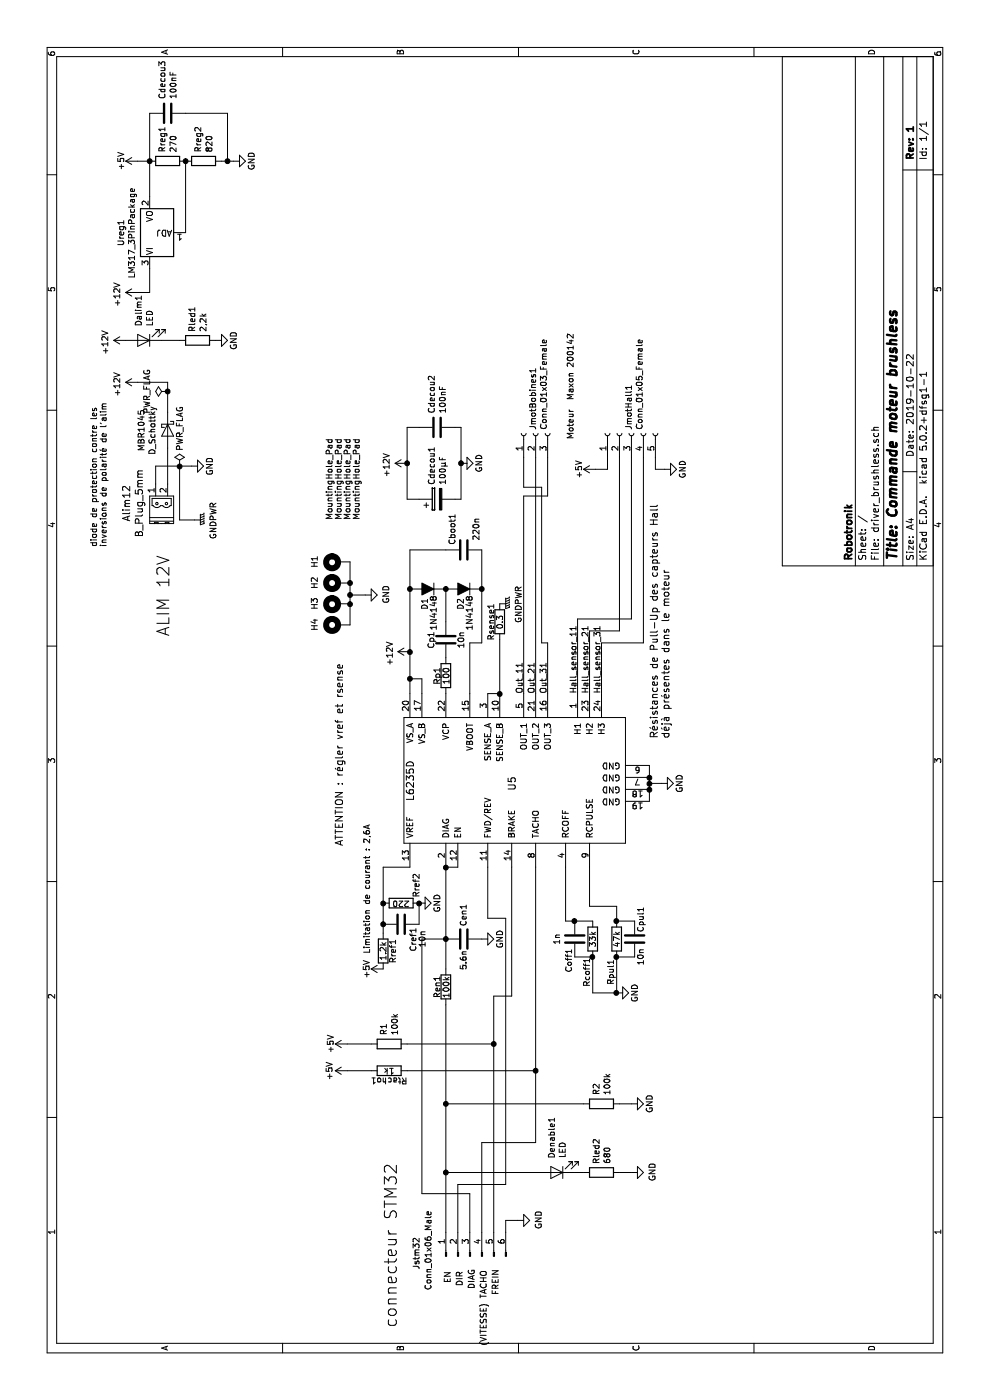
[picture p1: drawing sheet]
EESchema Schematic File Version 4
LIBS:driver_brushless-cache
EELAYER 26 0
EELAYER END
$Descr A4 11693 8268
encoding utf-8
Sheet 1 1
Title "Commande moteur brushless"
Date "2019-10-22"
Rev "1"
Comp "Robotronik"
Comment1 ""
Comment2 ""
Comment3 ""
Comment4 ""
$EndDescr
$Comp
L Propulsion_control:L6235D U5
U 1 1
P 5150 4275
F 0 "U5" H 5150 4275 60  0000 C CNN
F 1 "L6235D" H 5125 5125 60  0000 C CNN
F 2 "Package_SO:SOIC-24W_7.5x15.4mm_P1.27mm" H 4850 4525 60  0001 C CNN
F 3 "https://www.st.com/resource/en/datasheet/l6235.pdf" H 4850 4525 60  0001 C CNN
F 4 "Contact ST" H 1625 1700 50  0001 C CNN "RS-1"
	1    5150 4275
	-1   0    0    -1  
$EndComp
$Comp
L power:+5V #PWR04
U 1 1
P 3600 3200
F 0 "#PWR04" H 3600 3050 50  0001 C CNN
F 1 "+5V" H 3600 3340 50  0000 C CNN
F 2 "" H 3600 3200 50  0001 C CNN
F 3 "" H 3600 3200 50  0001 C CNN
	1    3600 3200
	-1   0    0    -1  
$EndComp
$Comp
L Device:C Coff1
U 1 1
P 3850 4800
F 0 "Coff1" V 3800 4875 50  0000 L CNN
F 1 "1n" V 3700 4750 50  0000 L CNN
F 2 "Capacitor_SMD:C_1206_3216Metric_Pad1.42x1.75mm_HandSolder" H 3888 4650 50  0001 C CNN
F 3 "" H 3850 4800 50  0001 C CNN
F 4 "https://fr.farnell.com/vishay/vj1206y102kxxpw1bc/cond-1000pf-25v-10-x7r-1206/dp/2896635?st=capacité%201n%201206" H 1625 1700 50  0001 C CNN "RS-1"
	1    3850 4800
	0    -1   1    0   
$EndComp
$Comp
L Device:R Rcoff1
U 1 1
P 3850 4950
F 0 "Rcoff1" V 3800 5225 50  0000 C CNN
F 1 "33k" V 3850 4950 50  0000 C CNN
F 2 "Resistor_SMD:R_1206_3216Metric_Pad1.42x1.75mm_HandSolder" V 3780 4950 50  0001 C CNN
F 3 "" H 3850 4950 50  0001 C CNN
F 4 "https://fr.farnell.com/te-connectivity/crgcq1206j33k/res-aec-q200-couche-epaisse-33k/dp/2861959?st=Résistance%2033kohm%201206" H 1625 1700 50  0001 C CNN "RS-1"
	1    3850 4950
	0    -1   1    0   
$EndComp
$Comp
L power:GND #PWR03
U 1 1
P 3400 5150
F 0 "#PWR03" H 3400 4900 50  0001 C CNN
F 1 "GND" H 3400 5000 50  0000 C CNN
F 2 "" H 3400 5150 50  0001 C CNN
F 3 "" H 3400 5150 50  0001 C CNN
	1    3400 5150
	-1   0    0    -1  
$EndComp
$Comp
L Device:R Rtacho1
U 1 1
P 2750 3250
F 0 "Rtacho1" V 2830 3250 50  0000 C CNN
F 1 "1k" V 2750 3250 50  0000 C CNN
F 2 "Resistor_THT:R_Axial_DIN0207_L6.3mm_D2.5mm_P10.16mm_Horizontal" V 2680 3250 50  0001 C CNN
F 3 "" H 2750 3250 50  0001 C CNN
F 4 "https://fr.farnell.com/te-connectivity/crgcq1206j1k0/res-aec-q200-couche-epaisse-1k/dp/2861950?st=Résistance%201kohm%201206" H 1275 425 50  0001 C CNN "RS-1"
	1    2750 3250
	-1   0    0    -1  
$EndComp
Text Notes 4625 2875 0    60   ~ 0
ATTENTION : régler vref et rsense
$Comp
L power:+12V #PWR08
U 1 1
P 6250 3425
F 0 "#PWR08" H 6250 3275 50  0001 C CNN
F 1 "+12V" H 6265 3598 50  0000 C CNN
F 2 "" H 6250 3425 50  0001 C CNN
F 3 "" H 6250 3425 50  0001 C CNN
	1    6250 3425
	-1   0    0    -1  
$EndComp
Wire Wire Line
	6250 3425 6025 3425
Wire Wire Line
	5900 3525 6025 3525
Wire Wire Line
	6025 3525 6025 3425
Connection ~ 6025 3425
Wire Wire Line
	6025 3425 5900 3425
$Comp
L Device:D_ALT D1
U 1 1
P 6775 3575
F 0 "D1" V 6800 3450 50  0000 C CNN
F 1 "1N4148" V 6725 3375 50  0000 C CNN
F 2 "Diode_THT:D_DO-35_SOD27_P10.16mm_Horizontal" H 6775 3575 50  0001 C CNN
F 3 "" H 6775 3575 50  0001 C CNN
F 4 "https://fr.farnell.com/vishay/1n4148tr/diode-de-redressement-standard/dp/1469384?st=1N4148" H 1625 1700 50  0001 C CNN "RS-1"
	1    6775 3575
	0    1    -1   0   
$EndComp
$Comp
L Device:D_ALT D2
U 1 1
P 6775 3875
F 0 "D2" V 6800 3750 50  0000 C CNN
F 1 "1N4148" V 6725 3675 50  0000 C CNN
F 2 "Diode_THT:D_DO-35_SOD27_P10.16mm_Horizontal" H 6775 3875 50  0001 C CNN
F 3 "" H 6775 3875 50  0001 C CNN
F 4 "https://fr.farnell.com/vishay/1n4148tr/diode-de-redressement-standard/dp/1469384?st=1N4148" H 1625 1700 50  0001 C CNN "RS-1"
	1    6775 3875
	0    1    -1   0   
$EndComp
$Comp
L Device:R Rp1
U 1 1
P 6050 3725
F 0 "Rp1" V 5975 3725 50  0000 C CNN
F 1 "100" V 6050 3725 50  0000 C CNN
F 2 "Resistor_SMD:R_1206_3216Metric_Pad1.42x1.75mm_HandSolder" V 5980 3725 50  0001 C CNN
F 3 "~" H 6050 3725 50  0001 C CNN
F 4 "https://fr.farnell.com/multicomp/mcwr12x1000ftl/resistance-thick-film-100-ohm/dp/2447454?st=Résistance%20100ohm%201206" H 1625 1700 50  0001 C CNN "RS-1"
	1    6050 3725
	0    -1   1    0   
$EndComp
$Comp
L Device:C Cp1
U 1 1
P 6350 3725
F 0 "Cp1" V 6225 3725 50  0000 C CNN
F 1 "10n" V 6475 3725 50  0000 C CNN
F 2 "Capacitor_SMD:C_1206_3216Metric_Pad1.42x1.75mm_HandSolder" H 6388 3575 50  0001 C CNN
F 3 "~" H 6350 3725 50  0001 C CNN
F 4 "https://fr.farnell.com/vishay/vj1206y103kxjcw1bc/cond-0-01-f-16v-10-x7r-1206/dp/2896639?st=capacité%2010n%201206" H 1625 1700 50  0001 C CNN "RS-1"
	1    6350 3725
	0    -1   1    0   
$EndComp
$Comp
L Device:C Cboot1
U 1 1
P 7100 3875
F 0 "Cboot1" H 6925 3975 50  0000 C CNN
F 1 "220n" H 6925 3775 50  0000 C CNN
F 2 "Capacitor_SMD:C_1206_3216Metric_Pad1.42x1.75mm_HandSolder" H 7138 3725 50  0001 C CNN
F 3 "~" H 7100 3875 50  0001 C CNN
F 4 "https://fr.farnell.com/yageo/cc1206krx7r8bb224/cond-0-22-f-25v-10-x7r-1206/dp/644353?st=condensateur%20220n%201206" H 1625 1700 50  0001 C CNN "RS-1"
	1    7100 3875
	-1   0    0    -1  
$EndComp
Wire Wire Line
	6500 3725 6775 3725
Connection ~ 6775 3725
Wire Wire Line
	5900 3925 6325 3925
Wire Wire Line
	6325 3925 6325 4025
Wire Wire Line
	6325 4025 6775 4025
Wire Wire Line
	7100 4025 6775 4025
Connection ~ 6775 4025
Wire Wire Line
	6250 3425 6775 3425
Connection ~ 6250 3425
Wire Wire Line
	6775 3425 7100 3425
Wire Wire Line
	7100 3425 7100 3725
Connection ~ 6775 3425
$Comp
L Device:R Rsense1
U 1 1
P 6500 4175
F 0 "Rsense1" V 6425 4175 50  0000 C CNN
F 1 "0.3" V 6500 4175 50  0000 C CNN
F 2 "Resistor_SMD:R_1206_3216Metric_Pad1.42x1.75mm_HandSolder" V 6430 4175 50  0001 C CNN
F 3 "~" H 6500 4175 50  0001 C CNN
F 4 "https://fr.farnell.com/bourns/crl1206-jw-r300elf/res-couche-epaisse-0-3r-5-0-25w/dp/2328143?st=Résistance%200.3ohm%201206" H 1625 1700 50  0001 C CNN "RS-1"
	1    6500 4175
	0    -1   1    0   
$EndComp
$Comp
L power:GNDPWR #PWR09
U 1 1
P 6650 4175
F 0 "#PWR09" H 6650 3975 50  0001 C CNN
F 1 "GNDPWR" H 6654 4021 50  0000 C CNN
F 2 "" H 6650 4125 50  0001 C CNN
F 3 "" H 6650 4125 50  0001 C CNN
	1    6650 4175
	-1   0    0    -1  
$EndComp
Wire Wire Line
	5900 4075 5900 4175
Wire Wire Line
	5900 4175 6350 4175
Connection ~ 5900 4175
Text Label 5900 4375 0    50   ~ 0
Out_11
Text Label 5900 4475 0    50   ~ 0
Out_21
Text Label 5900 4575 0    50   ~ 0
Out_31
Text Label 5900 4825 0    50   ~ 0
Hall_sensor_11
Text Label 5900 4925 0    50   ~ 0
Hall_sensor_21
Text Label 5900 5025 0    50   ~ 0
Hall_sensor_31
$Comp
L power:+5V #PWR011
U 1 1
P 7775 4975
F 0 "#PWR011" H 7775 4825 50  0001 C CNN
F 1 "+5V" H 7775 5115 50  0000 C CNN
F 2 "" H 7775 4975 50  0001 C CNN
F 3 "" H 7775 4975 50  0001 C CNN
	1    7775 4975
	-1   0    0    -1  
$EndComp
$Comp
L power:GND #PWR07
U 1 1
P 5150 5525
F 0 "#PWR07" H 5150 5275 50  0001 C CNN
F 1 "GND" H 5150 5375 50  0000 C CNN
F 2 "" H 5150 5525 50  0001 C CNN
F 3 "" H 5150 5525 50  0001 C CNN
	1    5150 5525
	-1   0    0    -1  
$EndComp
Wire Wire Line
	5900 4825 6525 4825
Wire Wire Line
	6425 4925 5900 4925
Wire Wire Line
	5900 5025 6325 5025
$Comp
L power:GND #PWR012
U 1 1
P 7775 5550
F 0 "#PWR012" H 7775 5300 50  0001 C CNN
F 1 "GND" H 7775 5400 50  0000 C CNN
F 2 "" H 7775 5550 50  0001 C CNN
F 3 "" H 7775 5550 50  0001 C CNN
	1    7775 5550
	-1   0    0    -1  
$EndComp
Wire Wire Line
	5150 5525 5150 5425
Wire Wire Line
	5150 5425 5100 5425
Wire Wire Line
	5100 5425 5000 5425
Connection ~ 5100 5425
Wire Wire Line
	5150 5425 5200 5425
Connection ~ 5150 5425
Wire Wire Line
	5200 5425 5300 5425
Connection ~ 5200 5425
$Comp
L Device:R Ren1
U 1 1
P 3450 3725
F 0 "Ren1" V 3375 3725 50  0000 C CNN
F 1 "100k" V 3450 3725 50  0000 C CNN
F 2 "Resistor_SMD:R_1206_3216Metric_Pad1.42x1.75mm_HandSolder" V 3380 3725 50  0001 C CNN
F 3 "~" H 3450 3725 50  0001 C CNN
F 4 "https://fr.farnell.com/te-connectivity/crgcq1206j100k/resi-auto-couche-epaisse-100k/dp/2861962?st=Résistance%20100kohm%201206" H 1625 1700 50  0001 C CNN "RS-1"
	1    3450 3725
	0    -1   1    0   
$EndComp
$Comp
L Device:C Cen1
U 1 1
P 3850 3875
F 0 "Cen1" H 4050 3875 50  0000 C CNN
F 1 "5.6n" H 3675 3875 50  0000 C CNN
F 2 "Capacitor_SMD:C_1206_3216Metric_Pad1.42x1.75mm_HandSolder" H 3888 3725 50  0001 C CNN
F 3 "~" H 3850 3875 50  0001 C CNN
F 4 "https://fr.farnell.com/multicomp/mc1206b562k500ct/cond-5600pf-50v-10-x7r-1206/dp/1759347?st=capacité%205.6n%201206" H 1625 1700 50  0001 C CNN "RS-1"
	1    3850 3875
	1    0    0    1   
$EndComp
Wire Wire Line
	3600 3725 3850 3725
Wire Wire Line
	3850 3725 4450 3725
Connection ~ 3850 3725
Wire Wire Line
	4450 3725 4450 3825
Connection ~ 4450 3725
$Comp
L power:GND #PWR05
U 1 1
P 3850 4025
F 0 "#PWR05" H 3850 3775 50  0001 C CNN
F 1 "GND" H 3850 3875 50  0000 C CNN
F 2 "" H 3850 4025 50  0001 C CNN
F 3 "" H 3850 4025 50  0001 C CNN
	1    3850 4025
	-1   0    0    -1  
$EndComp
Wire Wire Line
	3700 4800 3700 4950
Connection ~ 3700 4950
Wire Wire Line
	4000 4800 4000 4950
$Comp
L Device:R Rpul1
U 1 1
P 3850 5150
F 0 "Rpul1" V 3800 5425 50  0000 C CNN
F 1 "47k" V 3850 5150 50  0000 C CNN
F 2 "Resistor_SMD:R_1206_3216Metric_Pad1.42x1.75mm_HandSolder" V 3780 5150 50  0001 C CNN
F 3 "" H 3850 5150 50  0001 C CNN
F 4 "https://fr.farnell.com/multicomp/mcsr12x4702ftl/res-ceramique-47k-1-0-25w-1206/dp/2074659?st=Résistance%2047kohm%201206" H 1625 1700 50  0001 C CNN "RS-1"
	1    3850 5150
	0    -1   1    0   
$EndComp
$Comp
L Device:C Cpul1
U 1 1
P 3850 5300
F 0 "Cpul1" V 3900 5025 50  0000 L CNN
F 1 "10n" V 3900 5375 50  0000 L CNN
F 2 "Capacitor_SMD:C_1206_3216Metric_Pad1.42x1.75mm_HandSolder" H 3888 5150 50  0001 C CNN
F 3 "" H 3850 5300 50  0001 C CNN
F 4 "https://fr.farnell.com/vishay/vj1206y103kxjcw1bc/cond-0-01-f-16v-10-x7r-1206/dp/2896639?st=capacité%2010n%201206" H 1625 1700 50  0001 C CNN "RS-1"
	1    3850 5300
	0    -1   1    0   
$EndComp
Wire Wire Line
	4000 5300 4000 5150
Wire Wire Line
	3700 5300 3700 5150
Wire Wire Line
	3700 4950 3400 4950
Wire Wire Line
	3400 5150 3700 5150
Connection ~ 3700 5150
$Comp
L power:+5V #PWR02
U 1 1
P 2750 2900
F 0 "#PWR02" H 2750 2750 50  0001 C CNN
F 1 "+5V" H 2750 3050 50  0000 C CNN
F 2 "" H 2750 2900 50  0001 C CNN
F 3 "" H 2750 2900 50  0001 C CNN
	1    2750 2900
	-1   0    0    -1  
$EndComp
$Comp
L Device:R Rref2
U 1 1
P 4150 3350
F 0 "Rref2" H 4000 3225 50  0000 C CNN
F 1 "220" V 4150 3350 50  0000 C CNN
F 2 "Resistor_SMD:R_1206_3216Metric_Pad1.42x1.75mm_HandSolder" V 4080 3350 50  0001 C CNN
F 3 "" H 4150 3350 50  0001 C CNN
F 4 "https://fr.farnell.com/te-connectivity/crgcq1206j220r/resi-auto-couche-epaisse-220r/dp/2861946?st=Résistance%20220ohm%201206" H 1625 1700 50  0001 C CNN "RS-1"
	1    4150 3350
	-1   0    0    -1  
$EndComp
$Comp
L Device:C Cref1
U 1 1
P 3975 3350
F 0 "Cref1" H 4000 3250 50  0000 L CNN
F 1 "10n" H 4025 3175 50  0000 L CNN
F 2 "Capacitor_SMD:C_1206_3216Metric_Pad1.42x1.75mm_HandSolder" H 4013 3200 50  0001 C CNN
F 3 "" H 3975 3350 50  0001 C CNN
F 4 "https://fr.farnell.com/vishay/vj1206y103kxjcw1bc/cond-0-01-f-16v-10-x7r-1206/dp/2896639?st=capacité%2010n%201206" H 1625 1700 50  0001 C CNN "RS-1"
	1    3975 3350
	-1   0    0    -1  
$EndComp
$Comp
L power:GND #PWR06
U 1 1
P 4150 3500
F 0 "#PWR06" H 4150 3250 50  0001 C CNN
F 1 "GND" H 4150 3350 50  0000 C CNN
F 2 "" H 4150 3500 50  0001 C CNN
F 3 "" H 4150 3500 50  0001 C CNN
	1    4150 3500
	-1   0    0    -1  
$EndComp
Wire Wire Line
	3975 3200 4150 3200
Connection ~ 4150 3200
Wire Wire Line
	3975 3500 4150 3500
Connection ~ 4150 3500
Wire Wire Line
	4450 3425 4450 3200
Wire Wire Line
	4450 3200 4150 3200
$Comp
L Device:R Rref1
U 1 1
P 3750 3200
F 0 "Rref1" V 3830 3200 50  0000 C CNN
F 1 "1.2k" V 3750 3200 50  0000 C CNN
F 2 "Resistor_SMD:R_1206_3216Metric_Pad1.42x1.75mm_HandSolder" V 3680 3200 50  0001 C CNN
F 3 "" H 3750 3200 50  0001 C CNN
F 4 "https://fr.farnell.com/te-connectivity/crgcq1206f1k2/res-aec-q200-couche-epaisse-1k2/dp/2861584?st=Résistance%201,2kohm%201206" H 1625 1700 50  0001 C CNN "RS-1"
	1    3750 3200
	0    -1   1    0   
$EndComp
Wire Wire Line
	3900 3200 3975 3200
Connection ~ 3975 3200
Wire Wire Line
	3400 4950 3400 5150
Connection ~ 3400 5150
Wire Wire Line
	4450 4725 4000 4725
Wire Wire Line
	4000 4725 4000 4800
Connection ~ 4000 4800
Wire Wire Line
	4450 4925 4125 4925
Wire Wire Line
	4125 4925 4125 5150
Wire Wire Line
	4125 5150 4000 5150
Connection ~ 4000 5150
Wire Wire Line
	4450 4075 4025 4075
Wire Wire Line
	4025 4075 4025 4225
Wire Wire Line
	3375 4275 4450 4275
$Comp
L Device:LED Dalim1
U 1 1
P 8850 1200
F 0 "Dalim1" V 8888 1083 50  0000 R CNN
F 1 "LED" V 8797 1083 50  0000 R CNN
F 2 "LED_SMD:LED_1206_3216Metric_Pad1.42x1.75mm_HandSolder" H 8850 1200 50  0001 C CNN
F 3 "~" H 8850 1200 50  0001 C CNN
	1    8850 1200
	0    -1   -1   0   
$EndComp
$Comp
L Device:R Rled1
U 1 1
P 8850 1650
F 0 "Rled1" H 8920 1696 50  0000 L CNN
F 1 "2,2k" H 8920 1605 50  0000 L CNN
F 2 "Resistor_SMD:R_1206_3216Metric_Pad1.42x1.75mm_HandSolder" V 8780 1650 50  0001 C CNN
F 3 "~" H 8850 1650 50  0001 C CNN
	1    8850 1650
	1    0    0    -1  
$EndComp
$Comp
L power:GND #PWR0102
U 1 1
P 8850 1800
F 0 "#PWR0102" H 8850 1550 50  0001 C CNN
F 1 "GND" H 8850 1650 50  0000 C CNN
F 2 "" H 8850 1800 50  0001 C CNN
F 3 "" H 8850 1800 50  0001 C CNN
	1    8850 1800
	-1   0    0    -1  
$EndComp
Wire Wire Line
	8850 1350 8850 1500
$Comp
L power:+12V #PWR0103
U 1 1
P 9250 1150
F 0 "#PWR0103" H 9250 1000 50  0001 C CNN
F 1 "+12V" H 9265 1323 50  0000 C CNN
F 2 "" H 9250 1150 50  0001 C CNN
F 3 "" H 9250 1150 50  0001 C CNN
	1    9250 1150
	-1   0    0    -1  
$EndComp
$Comp
L power:+5V #PWR0104
U 1 1
P 10350 1150
F 0 "#PWR0104" H 10350 1000 50  0001 C CNN
F 1 "+5V" H 10350 1290 50  0000 C CNN
F 2 "" H 10350 1150 50  0001 C CNN
F 3 "" H 10350 1150 50  0001 C CNN
	1    10350 1150
	-1   0    0    -1  
$EndComp
$Comp
L power:GND #PWR0105
U 1 1
P 10350 1950
F 0 "#PWR0105" H 10350 1700 50  0001 C CNN
F 1 "GND" H 10350 1800 50  0000 C CNN
F 2 "" H 10350 1950 50  0001 C CNN
F 3 "" H 10350 1950 50  0001 C CNN
	1    10350 1950
	-1   0    0    -1  
$EndComp
Wire Wire Line
	10050 1250 10350 1250
Wire Wire Line
	10350 1250 10350 1150
Wire Wire Line
	9450 1250 9250 1250
Wire Wire Line
	9250 1250 9250 1150
$Comp
L Device:R Rreg1
U 1 1
P 10350 1400
F 0 "Rreg1" H 10420 1446 50  0000 L CNN
F 1 "270" H 10420 1355 50  0000 L CNN
F 2 "Resistor_SMD:R_1206_3216Metric_Pad1.42x1.75mm_HandSolder" V 10280 1400 50  0001 C CNN
F 3 "~" H 10350 1400 50  0001 C CNN
	1    10350 1400
	1    0    0    -1  
$EndComp
Connection ~ 10350 1250
$Comp
L Device:R Rreg2
U 1 1
P 10350 1700
F 0 "Rreg2" H 10420 1746 50  0000 L CNN
F 1 "820" H 10420 1655 50  0000 L CNN
F 2 "Resistor_SMD:R_1206_3216Metric_Pad1.42x1.75mm_HandSolder" V 10280 1700 50  0001 C CNN
F 3 "~" H 10350 1700 50  0001 C CNN
	1    10350 1700
	1    0    0    -1  
$EndComp
Wire Wire Line
	10350 1550 9750 1550
Connection ~ 10350 1550
Wire Wire Line
	10350 1850 10350 1900
$Comp
L 2:B_Plug_5mm Alim12
U 1 1
P 7550 1350
F 0 "Alim12" H 7491 1647 60  0000 C CNN
F 1 "B_Plug_5mm" H 7491 1541 60  0000 C CNN
F 2 "Connector_JST:JST_NV_B02P-NV_1x02_P5.00mm_Vertical" H 7550 1350 60  0001 C CNN
F 3 "" H 7550 1350 60  0000 C CNN
	1    7550 1350
	1    0    0    -1  
$EndComp
$Comp
L Device:D_Schottky MBR1045
U 1 1
P 8100 1400
F 0 "MBR1045" H 8100 1184 50  0000 C CNN
F 1 "D_Schottky" H 8100 1275 50  0000 C CNN
F 2 "Package_TO_SOT_THT:TO-220F-2_Vertical" H 8100 1400 50  0001 C CNN
F 3 "~" H 8100 1400 50  0001 C CNN
	1    8100 1400
	-1   0    0    1   
$EndComp
$Comp
L power:GND #PWR0106
U 1 1
P 7800 1600
F 0 "#PWR0106" H 7800 1350 50  0001 C CNN
F 1 "GND" H 7800 1450 50  0000 C CNN
F 2 "" H 7800 1600 50  0001 C CNN
F 3 "" H 7800 1600 50  0001 C CNN
	1    7800 1600
	-1   0    0    -1  
$EndComp
$Comp
L power:+12V #PWR0107
U 1 1
P 8500 1150
F 0 "#PWR0107" H 8500 1000 50  0001 C CNN
F 1 "+12V" H 8515 1323 50  0000 C CNN
F 2 "" H 8500 1150 50  0001 C CNN
F 3 "" H 8500 1150 50  0001 C CNN
	1    8500 1150
	-1   0    0    -1  
$EndComp
Wire Wire Line
	8250 1400 8425 1400
Wire Wire Line
	8500 1400 8500 1150
$Comp
L Device:CP Cdecou1
U 1 1
P 7525 3650
F 0 "Cdecou1" H 7643 3696 50  0000 L CNN
F 1 "100µF" H 7643 3605 50  0000 L CNN
F 2 "Capacitor_THT:CP_Radial_D8.0mm_P5.00mm" H 7563 3500 50  0001 C CNN
F 3 "~" H 7525 3650 50  0001 C CNN
	1    7525 3650
	1    0    0    -1  
$EndComp
$Comp
L Device:C Cdecou2
U 1 1
P 8125 3650
F 0 "Cdecou2" H 8240 3696 50  0000 L CNN
F 1 "100nF" H 8240 3605 50  0000 L CNN
F 2 "Capacitor_SMD:C_1206_3216Metric_Pad1.42x1.75mm_HandSolder" H 8163 3500 50  0001 C CNN
F 3 "~" H 8125 3650 50  0001 C CNN
	1    8125 3650
	1    0    0    -1  
$EndComp
$Comp
L power:+12V #PWR0108
U 1 1
P 7825 3400
F 0 "#PWR0108" H 7825 3250 50  0001 C CNN
F 1 "+12V" H 7840 3573 50  0000 C CNN
F 2 "" H 7825 3400 50  0001 C CNN
F 3 "" H 7825 3400 50  0001 C CNN
	1    7825 3400
	-1   0    0    -1  
$EndComp
$Comp
L power:GND #PWR0109
U 1 1
P 7825 3850
F 0 "#PWR0109" H 7825 3600 50  0001 C CNN
F 1 "GND" H 7825 3700 50  0000 C CNN
F 2 "" H 7825 3850 50  0001 C CNN
F 3 "" H 7825 3850 50  0001 C CNN
	1    7825 3850
	-1   0    0    -1  
$EndComp
Wire Wire Line
	7525 3500 7525 3400
Wire Wire Line
	7525 3400 7825 3400
Wire Wire Line
	8125 3500 8125 3400
Wire Wire Line
	8125 3400 7825 3400
Connection ~ 7825 3400
Wire Wire Line
	7525 3800 7525 3850
Wire Wire Line
	7525 3850 7825 3850
Wire Wire Line
	7825 3850 8125 3850
Wire Wire Line
	8125 3850 8125 3800
Connection ~ 7825 3850
$Comp
L Device:C Cdecou3
U 1 1
P 10750 1400
F 0 "Cdecou3" H 10865 1446 50  0000 L CNN
F 1 "100nF" H 10865 1355 50  0000 L CNN
F 2 "Capacitor_SMD:C_1206_3216Metric_Pad1.42x1.75mm_HandSolder" H 10788 1250 50  0001 C CNN
F 3 "~" H 10750 1400 50  0001 C CNN
	1    10750 1400
	1    0    0    -1  
$EndComp
Wire Wire Line
	10750 1250 10350 1250
Wire Wire Line
	10750 1550 10750 1900
Wire Wire Line
	10750 1900 10350 1900
Connection ~ 10350 1900
Wire Wire Line
	10350 1900 10350 1950
Text Notes 6375 1425 0    100  ~ 0
ALIM 12V
$Comp
L Connector:Conn_01x05_Female JmotHall1
U 1 1
P 8075 5275
F 0 "JmotHall1" H 8102 5301 50  0000 L CNN
F 1 "Conn_01x05_Female" H 8102 5210 50  0000 L CNN
F 2 "Connector_PinHeader_2.54mm:PinHeader_1x05_P2.54mm_Vertical" H 8075 5275 50  0001 C CNN
F 3 "~" H 8075 5275 50  0001 C CNN
	1    8075 5275
	1    0    0    -1  
$EndComp
$Comp
L Connector:Conn_01x03_Female JmotBobines1
U 1 1
P 8075 4475
F 0 "JmotBobines1" H 8102 4501 50  0000 L CNN
F 1 "Conn_01x03_Female" H 8102 4410 50  0000 L CNN
F 2 "Connector_JST:JST_NV_B03P-NV_1x03_P5.00mm_Vertical" H 8075 4475 50  0001 C CNN
F 3 "~" H 8075 4475 50  0001 C CNN
	1    8075 4475
	1    0    0    -1  
$EndComp
Wire Wire Line
	7875 5475 7775 5475
Wire Wire Line
	7775 5475 7775 5550
Wire Wire Line
	7775 4975 7775 5075
Wire Wire Line
	7775 5075 7875 5075
Wire Wire Line
	6425 4925 6425 5175
Wire Wire Line
	6525 5275 7875 5275
Wire Wire Line
	6525 4825 6525 5275
Wire Wire Line
	5900 4475 7875 4475
Text Notes 8025 4800 0    50   ~ 0
Moteur  Maxon 200142
Text Notes 3725 3100 0    50   ~ 0
Limitation de courant : 2,6A
$Comp
L power:GNDPWR #PWR0110
U 1 1
P 7350 1625
F 0 "#PWR0110" H 7350 1425 50  0001 C CNN
F 1 "GNDPWR" H 7354 1471 50  0000 C CNN
F 2 "" H 7350 1575 50  0001 C CNN
F 3 "" H 7350 1575 50  0001 C CNN
	1    7350 1625
	-1   0    0    -1  
$EndComp
Wire Wire Line
	7800 1500 7350 1500
Wire Wire Line
	7350 1500 7350 1625
Connection ~ 7800 1500
Wire Wire Line
	7800 1500 7800 1600
$Comp
L Device:R R2
U 1 1
P 2475 5025
F 0 "R2" H 2545 5071 50  0000 L CNN
F 1 "100k" H 2545 4980 50  0000 L CNN
F 2 "Resistor_SMD:R_1206_3216Metric_Pad1.42x1.75mm_HandSolder" V 2405 5025 50  0001 C CNN
F 3 "~" H 2475 5025 50  0001 C CNN
	1    2475 5025
	1    0    0    -1  
$EndComp
$Comp
L Device:R R1
U 1 1
P 2975 3250
F 0 "R1" H 3045 3296 50  0000 L CNN
F 1 "100k" H 3045 3205 50  0000 L CNN
F 2 "Resistor_SMD:R_1206_3216Metric_Pad1.42x1.75mm_HandSolder" V 2905 3250 50  0001 C CNN
F 3 "~" H 2975 3250 50  0001 C CNN
	1    2975 3250
	1    0    0    -1  
$EndComp
Wire Wire Line
	2975 3100 2975 2900
$Comp
L power:+5V #PWR0111
U 1 1
P 2975 2900
F 0 "#PWR0111" H 2975 2750 50  0001 C CNN
F 1 "+5V" H 2975 3040 50  0000 C CNN
F 2 "" H 2975 2900 50  0001 C CNN
F 3 "" H 2975 2900 50  0001 C CNN
	1    2975 2900
	-1   0    0    -1  
$EndComp
$Comp
L power:GND #PWR0112
U 1 1
P 2475 5275
F 0 "#PWR0112" H 2475 5025 50  0001 C CNN
F 1 "GND" H 2475 5125 50  0000 C CNN
F 2 "" H 2475 5275 50  0001 C CNN
F 3 "" H 2475 5275 50  0001 C CNN
	1    2475 5275
	-1   0    0    -1  
$EndComp
Text Notes 5525 5600 0    60   ~ 0
Résistances de Pull-Up des capteurs Hall\ndéjà présentes dans le moteur
Wire Wire Line
	7875 5175 6425 5175
Wire Wire Line
	6325 5375 7875 5375
Wire Wire Line
	6325 5025 6325 5375
$Comp
L Connector:Conn_01x06_Male Jstm32
U 1 1
P 1200 3925
F 0 "Jstm32" H 1225 4375 50  0000 C CNN
F 1 "Conn_01x06_Male" H 1250 4275 50  0000 C CNN
F 2 "Connector_PinHeader_2.54mm:PinHeader_1x06_P2.54mm_Vertical" H 1200 3925 50  0001 C CNN
F 3 "~" H 1200 3925 50  0001 C CNN
	1    1200 3925
	1    0    0    -1  
$EndComp
$Comp
L power:GND #PWR0113
U 1 1
P 1500 4325
F 0 "#PWR0113" H 1500 4075 50  0001 C CNN
F 1 "GND" H 1505 4152 50  0000 C CNN
F 2 "" H 1500 4325 50  0001 C CNN
F 3 "" H 1500 4325 50  0001 C CNN
	1    1500 4325
	1    0    0    -1  
$EndComp
Text Notes 925  3975 0    50   ~ 0
DIAG
Text Notes 975  3775 0    50   ~ 0
EN
Text Notes 950  3875 0    50   ~ 0
DIR
Text Notes 875  4175 0    50   ~ 0
FREIN
Text Notes 450  4075 0    50   ~ 0
(VITESSE) TACHO
$Comp
L power:PWR_FLAG #FLG0101
U 1 1
P 8425 1400
F 0 "#FLG0101" H 8425 1475 50  0001 C CNN
F 1 "PWR_FLAG" H 8425 1574 50  0000 C CNN
F 2 "" H 8425 1400 50  0001 C CNN
F 3 "~" H 8425 1400 50  0001 C CNN
	1    8425 1400
	1    0    0    -1  
$EndComp
Connection ~ 8425 1400
Wire Wire Line
	8425 1400 8500 1400
$Comp
L power:PWR_FLAG #FLG0102
U 1 1
P 7800 1500
F 0 "#FLG0102" H 7800 1575 50  0001 C CNN
F 1 "PWR_FLAG" V 7800 1628 50  0000 L CNN
F 2 "" H 7800 1500 50  0001 C CNN
F 3 "~" H 7800 1500 50  0001 C CNN
	1    7800 1500
	0    1    1    0   
$EndComp
$Comp
L power:+12V #PWR0101
U 1 1
P 8850 1050
F 0 "#PWR0101" H 8850 900 50  0001 C CNN
F 1 "+12V" H 8865 1223 50  0000 C CNN
F 2 "" H 8850 1050 50  0001 C CNN
F 3 "" H 8850 1050 50  0001 C CNN
	1    8850 1050
	-1   0    0    -1  
$EndComp
$Comp
L Device:LED Denable1
U 1 1
P 1900 4650
F 0 "Denable1" V 1938 4533 50  0000 R CNN
F 1 "LED" V 1847 4533 50  0000 R CNN
F 2 "LED_SMD:LED_1206_3216Metric_Pad1.42x1.75mm_HandSolder" H 1900 4650 50  0001 C CNN
F 3 "~" H 1900 4650 50  0001 C CNN
	1    1900 4650
	0    -1   -1   0   
$EndComp
$Comp
L Device:R Rled2
U 1 1
P 1900 5025
F 0 "Rled2" H 1970 5071 50  0000 L CNN
F 1 "680" H 1970 4980 50  0000 L CNN
F 2 "Resistor_SMD:R_1206_3216Metric_Pad1.42x1.75mm_HandSolder" V 1830 5025 50  0001 C CNN
F 3 "~" H 1900 5025 50  0001 C CNN
	1    1900 5025
	1    0    0    -1  
$EndComp
Wire Wire Line
	1900 4500 1900 3725
Wire Wire Line
	1900 4800 1900 4875
$Comp
L power:GND #PWR0114
U 1 1
P 1900 5275
F 0 "#PWR0114" H 1900 5025 50  0001 C CNN
F 1 "GND" H 1905 5102 50  0000 C CNN
F 2 "" H 1900 5275 50  0001 C CNN
F 3 "" H 1900 5275 50  0001 C CNN
	1    1900 5275
	1    0    0    -1  
$EndComp
Wire Wire Line
	1900 5175 1900 5275
Wire Wire Line
	2475 4875 2475 3725
Wire Wire Line
	2475 5175 2475 5275
Text Notes 600  3325 0    100  ~ 0
connecteur STM32
$Comp
L Mechanical:MountingHole_Pad H1
U 1 1
P 7000 2825
F 0 "H1" H 6950 3025 50  0000 L CNN
F 1 "MountingHole_Pad" H 7350 2900 50  0000 L CNN
F 2 "MountingHole:MountingHole_3.2mm_M3_Pad" H 7000 2825 50  0001 C CNN
F 3 "~" H 7000 2825 50  0001 C CNN
	1    7000 2825
	1    0    0    -1  
$EndComp
$Comp
L Mechanical:MountingHole_Pad H2
U 1 1
P 6825 2825
F 0 "H2" H 6775 3025 50  0000 L CNN
F 1 "MountingHole_Pad" H 7350 2825 50  0000 L CNN
F 2 "MountingHole:MountingHole_3.2mm_M3_Pad" H 6825 2825 50  0001 C CNN
F 3 "~" H 6825 2825 50  0001 C CNN
	1    6825 2825
	1    0    0    -1  
$EndComp
$Comp
L Mechanical:MountingHole_Pad H3
U 1 1
P 6650 2825
F 0 "H3" H 6600 3025 50  0000 L CNN
F 1 "MountingHole_Pad" H 7350 2750 50  0000 L CNN
F 2 "MountingHole:MountingHole_3.2mm_M3_Pad" H 6650 2825 50  0001 C CNN
F 3 "~" H 6650 2825 50  0001 C CNN
	1    6650 2825
	1    0    0    -1  
$EndComp
$Comp
L Mechanical:MountingHole_Pad H4
U 1 1
P 6475 2825
F 0 "H4" H 6425 3025 50  0000 L CNN
F 1 "MountingHole_Pad" H 7350 2675 50  0000 L CNN
F 2 "MountingHole:MountingHole_3.2mm_M3_Pad" H 6475 2825 50  0001 C CNN
F 3 "~" H 6475 2825 50  0001 C CNN
	1    6475 2825
	1    0    0    -1  
$EndComp
$Comp
L power:GND #PWR0115
U 1 1
P 6725 3050
F 0 "#PWR0115" H 6725 2800 50  0001 C CNN
F 1 "GND" H 6730 2877 50  0000 C CNN
F 2 "" H 6725 3050 50  0001 C CNN
F 3 "" H 6725 3050 50  0001 C CNN
	1    6725 3050
	1    0    0    -1  
$EndComp
Wire Wire Line
	7000 2925 6825 2925
Connection ~ 6650 2925
Wire Wire Line
	6650 2925 6475 2925
Connection ~ 6825 2925
Wire Wire Line
	6825 2925 6725 2925
Wire Wire Line
	6725 2925 6725 3050
Connection ~ 6725 2925
Wire Wire Line
	6725 2925 6650 2925
$Comp
L Regulator_Linear:LM317_3PinPackage Ureg1
U 1 1
P 9750 1250
F 0 "Ureg1" H 9750 1492 50  0000 C CNN
F 1 "LM317_3PinPackage" H 9750 1401 50  0000 C CNN
F 2 "Package_TO_SOT_SMD:SOT-223-3_TabPin2" H 9750 1500 50  0001 C CIN
F 3 "http://www.ti.com/lit/ds/symlink/lm317.pdf" H 9750 1250 50  0001 C CNN
	1    9750 1250
	1    0    0    -1  
$EndComp
Wire Wire Line
	5900 4375 7550 4375
Wire Wire Line
	7550 4375 7550 4575
Wire Wire Line
	7550 4575 7875 4575
Wire Wire Line
	7625 4375 7625 4525
Wire Wire Line
	7625 4525 6325 4525
Wire Wire Line
	6325 4525 6325 4575
Wire Wire Line
	6325 4575 5900 4575
Wire Wire Line
	7625 4375 7875 4375
Text Notes 7125 900  0    50   ~ 0
diode de protection contre les\ninversions de polarité de l'alim
Wire Wire Line
	7650 1300 7800 1300
Wire Wire Line
	7800 1300 7800 1500
Wire Wire Line
	7950 1400 7650 1400
Wire Wire Line
	1725 3525 3850 3525
Wire Wire Line
	3850 3525 3850 3725
Connection ~ 1900 3725
Connection ~ 2475 3725
Wire Wire Line
	2475 3725 1900 3725
Wire Wire Line
	2475 3725 3300 3725
Wire Wire Line
	2750 2900 2750 3100
Wire Wire Line
	4450 4475 2750 4475
Wire Wire Line
	1800 4225 4025 4225
Wire Wire Line
	2750 3400 2750 4475
Connection ~ 2750 4475
Wire Wire Line
	2750 4475 2150 4475
Wire Wire Line
	1400 3725 1900 3725
Wire Wire Line
	1400 3825 1800 3825
Wire Wire Line
	1800 3825 1800 4225
Wire Wire Line
	1400 3925 1725 3925
Wire Wire Line
	1725 3525 1725 3925
Wire Wire Line
	2150 4025 1400 4025
Wire Wire Line
	2150 4025 2150 4475
Wire Wire Line
	1400 4125 2975 4125
Wire Wire Line
	3375 4125 3375 4275
Wire Wire Line
	2975 3400 2975 4125
Connection ~ 2975 4125
Wire Wire Line
	2975 4125 3375 4125
Wire Wire Line
	1500 4325 1500 4225
Wire Wire Line
	1500 4225 1400 4225
$EndSCHEMATC
